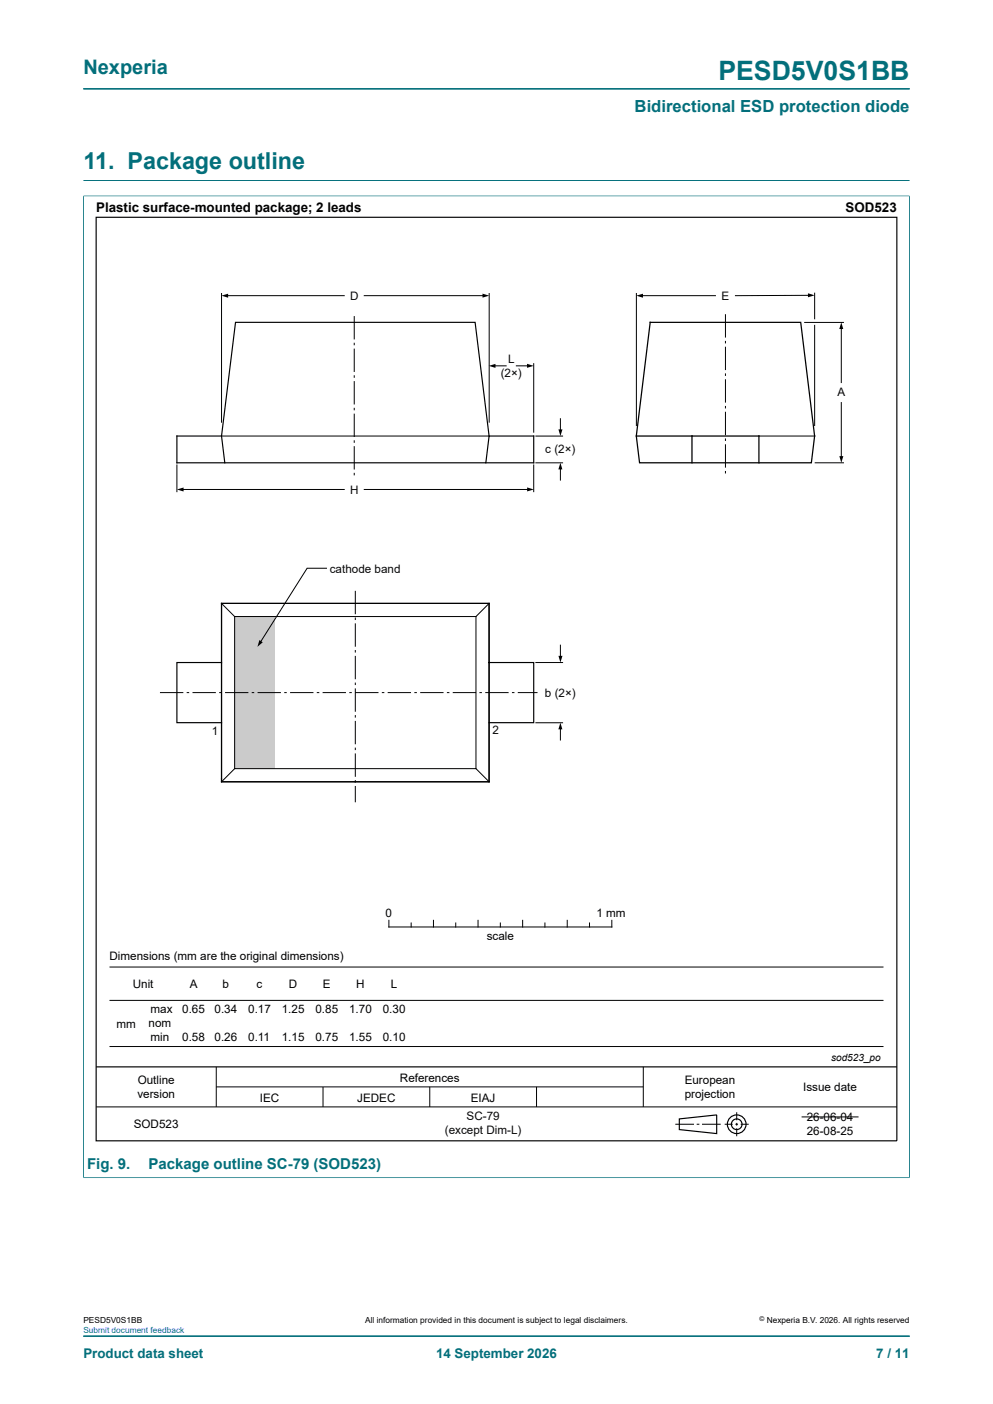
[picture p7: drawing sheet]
<svg xmlns="http://www.w3.org/2000/svg" width="210mm" height="297mm" viewBox="0 0 210 297" stroke-linecap="round" stroke-linejoin="round" font-family="sans-serif">
<path d="M17.6 18.8h174.8M17.6 38.2h174.8M17.6 41.5h174.8M17.6 41.4v207.8M192.4 41.4v207.8M17.6 249.1h174.8" fill="none" stroke="#036f7b" stroke-width=".21"/>
<path d="M49.6 130.4h8.5v32.2h-8.5z" fill="#cbcbcb"/>
<g fill="none" stroke="#000" stroke-width=".25">
<path d="M20.3 46h169.4v195.3h-169.4zM46.8 92.2l.7 5.7h-10.1v-5.7h9.4l3-24h50.7l2.9 24M47.5 97.9h55.2l.7-5.7h9.5v5.7h-10.2M46.8 127.6h56.6v37.8h-56.6zM46.8 140.2h-9.4v12.7h9.4M103.4 140.2h9.5v12.7h-9.5v-25.3h-56.6v37.8h56.6v-12.5M20.3 225.7h169.4M143.7 236.7l7.9-.9v4l-7.9-.8z"/>
<circle cx="155.8" cy="237.8" r="1.13"/>
<circle cx="155.8" cy="237.8" r="1.98"/>
</g>
<g fill="none" stroke="#000" stroke-width=".21">
<path d="M46.9 62v27.4M48 62.5h24.8M74.9 66.9v4.9M74.9 72.5v.5M74.9 73.7v5M74.9 79.4v.5M77 62.5h25.3M103.5 62v27.4M104.5 77.4h2.5M109.2 77.4h2.5M112.9 76.8v14.7M134.6 62v28.1"/>
<path d="M135.7 62.5h15.6M153.4 66.5v4.9M153.4 72.1v.5M153.4 73.3v5M153.4 79v.5M170.1 68.2h8.4M171.2 62.5h-15.7M172.3 61.9v5.6M172.3 68.7v21.4M177.9 69.3v11.6M37.4 98.3v5.8M46.8 92.2h56.6"/>
<path d="M74.9 80.6v5M74.9 86.3v.5M74.9 87.5v4.9M74.9 93.1v.6M74.9 94.4v4.9M112.9 98.3v5.8M113.2 97.9h5.9M113.2 92.2h5.9M118.5 88.6v2.5M118.5 99v2.6M153.4 80.2v5M153.4 85.9v.5"/>
<path d="M153.4 87.1v4.9M153.4 92.7v.6M153.4 94v4.9M153.4 99.6v.6M160.5 92.2h11.8M172.3 97.9h6.2M177.9 85.2v11.6M38.5 103.5h34.3M74.9 100v.6M77 103.5h34.8M46.8 127.6l2.8 2.8M49.6 130.4h51.1"/>
<path d="M69 120.2h-4.1l-9.8 15.7M75.1 125v4.9M75.1 130.6v.6M75.1 131.9v4.9M75.1 137.5v.5M75.1 138.7v5M103.4 127.6l-2.7 2.8v32.2h-51.1v-32.2M118.5 136.5v2.5M33.8 146.5h5M39.5 146.5h.5M40.7 146.5h4.9M46.4 146.5h.5"/>
<path d="M47.6 146.5h4.9M53.2 146.5h.6M54.5 146.5h4.9M60.1 146.5h.5M61.3 146.5h5M67 146.5h.5M68.2 146.5h5M73.9 146.5h.5M75.1 146.5h4.9M75.1 144.4v.5M75.1 145.6v5M75.1 151.3v.5"/>
<path d="M75.1 152.5v4.9M75.1 158.1v.6M75.1 159.4v4.9M80.8 146.5h.5M82 146.5h4.9M87.6 146.5h.6M88.9 146.5h4.9M94.5 146.5h.5M95.7 146.5h5M101.4 146.5h.5M102.6 146.5h5M108.3 146.5h.5"/>
<path d="M109.5 146.5h4.2M113.2 140.2h5.9M113.2 152.9h5.9M118.5 154v2.5M49.6 162.6l-2.8 2.8M75.1 165v.6M75.1 166.3v3.4M100.7 162.6l2.7 2.8M82.2 194.7v1.4h47.2v-1.4M87 195.2v.9M91.7 194.7v1.4M96.4 195.2v.9"/>
<path d="M101.1 194.7v1.4M105.8 195.2v.9M110.5 194.7v1.4M115.2 195.2v.9M120 194.7v1.4M124.7 195.2v.9M23.2 211.6h163.6M23.2 204.6h163.6M20.3 234.2h169.4M23.2 221.4h163.6M45.7 225.7v8.5M45.7 229.9h90.3"/>
<path d="M68.3 229.9v4.3M90.9 229.9v4.3M113.5 229.9v4.3M136 225.7v8.5M142.8 237.8h4M147.3 237.8h.6M148.5 237.8h3.9M153.3 237.8h1.7M155.5 237.8h.6M155.8 235.3v1.7M155.8 237.5v.6M155.8 238.7v1.7"/>
<path d="M156.6 237.8h1.7M169.5 236.3h12.1"/>
</g>
<g fill="#000">
<path d="M46.8 62.5l1.4-.4v.9zM102 62.1l1.5 .4-1.5 .5zM103.4 77.4l1.4-.4v.8zM111.5 77l1.4 .4-1.4 .4zM134.6 62.5l1.4-.4v.9zM170.9 62l1.4 .5-1.4 .4zM177.9 68.2l.4 1.4h-.8zM118.5 97.9l.4 1.4h-.8zM118.1 90.8h.8l-.4 1.4zM177.5 96.5h.9l-.5 1.4zM37.4 103.5l1.4-.4v.9zM111.5 103.1l1.4 .4-1.4 .5z"/>
<path d="M54.9 135.4l.7 .5-1.1 .9zM118.1 138.7h.8l-.4 1.5zM118.5 152.9l.4 1.4h-.8z"/>
</g>
<path d="M134.6 92.2l.7 5.7h36.3l.7-5.7-3-24h-31.8l-2.9 24h11.7M146.3 92.2h14.2v5.7M146.3 92.2v5.7" fill="none" stroke="#000" stroke-width=".26"/>
<path d="M17.6 41.5v207.6M17.7 41.5h174.6M192.4 41.5v207.6M17.7 249.1h174.6M17.6 282.6h174.8" fill="none" stroke="#036f7b" stroke-width=".21"/>
<text font-size="5.6" fill="#036f7b" x="151.9" y="16.8">PESD5V0S1BB</text>
<text font-size="4.9" fill="#036f7b" x="17.6" y="35.9">11. Package outline</text>
<text font-size="4.2" fill="#036f7b" x="17.6" y="15.6">Nexperia</text>
<text font-size="3.5" fill="#036f7b" x="134.2" y="23.7">Bidirectional ESD protection diode</text>
<g font-size="3.2" fill="#036f7b">
<text x="18.4" y="247.3">Fig. 9.</text>
<text x="31.4" y="247.3">Package outline SC-79 (SOD523)</text>
</g>
<g font-size="2.8">
<text x="20.3" y="44.9">Plastic surface-mounted package; 2 leads</text>
<text x="178.8" y="44.9">SOD523</text>
</g>
<g font-size="2.8" fill="#036f7b">
<text x="17.6" y="287.2">Product data sheet</text>
<text x="92.2" y="287.2">14 September 2026</text>
<text x="185.3" y="287.2">7 / 11</text>
</g>
<g font-size="2.5" fill="#090909">
<text x="74" y="63.4">D</text>
<text x="152.6" y="63.5">E</text>
<text x="107.4" y="76.7">L</text>
<text x="105.9" y="79.7">(2×)</text>
<text x="177.1" y="83.7">A</text>
<text x="115.3" y="95.7">c (2×)</text>
<text x="74" y="104.5">H</text>
<text x="69.8" y="121.1">cathode band</text>
<text x="115.3" y="147.4">b (2×)</text>
<text x="44.8" y="155.4">1</text>
<text x="104.1" y="155.3">2</text>
<text x="94.1" y="239.9">(except Dim-L)</text>
<text x="98.7" y="237">SC-79</text>
</g>
<g font-size="2.5">
<text x="81.6" y="193.9">0</text>
<text x="126.1" y="194">1 mm</text>
<text x="23.2" y="203.2">Dimensions (mm are the original dimensions)</text>
<text x="102.9" y="198.8">scale</text>
<text x="28.1" y="209.1">Unit</text>
<text x="40.1" y="209.1">A</text>
<text x="47.1" y="209.1">b</text>
<text x="54.3" y="209.1">c</text>
<text x="61.1" y="209.1">D</text>
<text x="68.3" y="209.1">E</text>
<text x="75.3" y="209.1">H</text>
<text x="82.7" y="209.1">L</text>
<text x="31.8" y="214.4">max</text>
<text x="38.5" y="214.4">0.65</text>
<text x="45.4" y="214.4">0.34</text>
<text x="52.5" y="214.4">0.17</text>
<text x="59.6" y="214.4">1.25</text>
<text x="66.7" y="214.4">0.85</text>
<text x="73.8" y="214.4">1.70</text>
<text x="81" y="214.4">0.30</text>
<text x="24.7" y="217.4">mm</text>
<text x="31.4" y="217.3">nom</text>
<text x="31.8" y="220.3">min</text>
<text x="38.5" y="220.2">0.58</text>
<text x="45.4" y="220.2">0.26</text>
<text x="52.5" y="220.2">0.11</text>
<text x="59.6" y="220.2">1.15</text>
<text x="66.7" y="220.2">0.75</text>
<text x="73.8" y="220.2">1.55</text>
<text x="81" y="220.2">0.10</text>
<text x="29.1" y="232.3">version</text>
<text x="29.1" y="229.4">Outline</text>
<text x="55" y="233">IEC</text>
<text x="75.6" y="233">JEDEC</text>
<text x="84.6" y="228.8">References</text>
<text x="99.6" y="233">EIAJ</text>
<text x="144.8" y="229.4">European</text>
<text x="144.8" y="232.3">projection</text>
<text x="169.9" y="230.8">Issue date</text>
<text x="28.3" y="238.7">SOD523</text>
<text x="170.6" y="237.1">26-06-04</text>
<text x="170.6" y="240.1">26-08-25</text>
</g>
<text font-size="2.1" x="175.8" y="224.4">sod523_po</text>
<g font-size="1.8">
<text x="17.6" y="279.9">PESD5V0S1BB</text>
<text x="77.2" y="279.9">All information provided in this document is subject to legal disclaimers.</text>
<text x="162.2" y="279.9">Nexperia B.V. 2026. All rights reserved</text>
</g>
<text font-size="1.8" fill="#00f" x="17.6" y="282">Submit document feedback</text>
<text font-size="1.4" x="160.6" y="279.4">©</text>
</svg>
